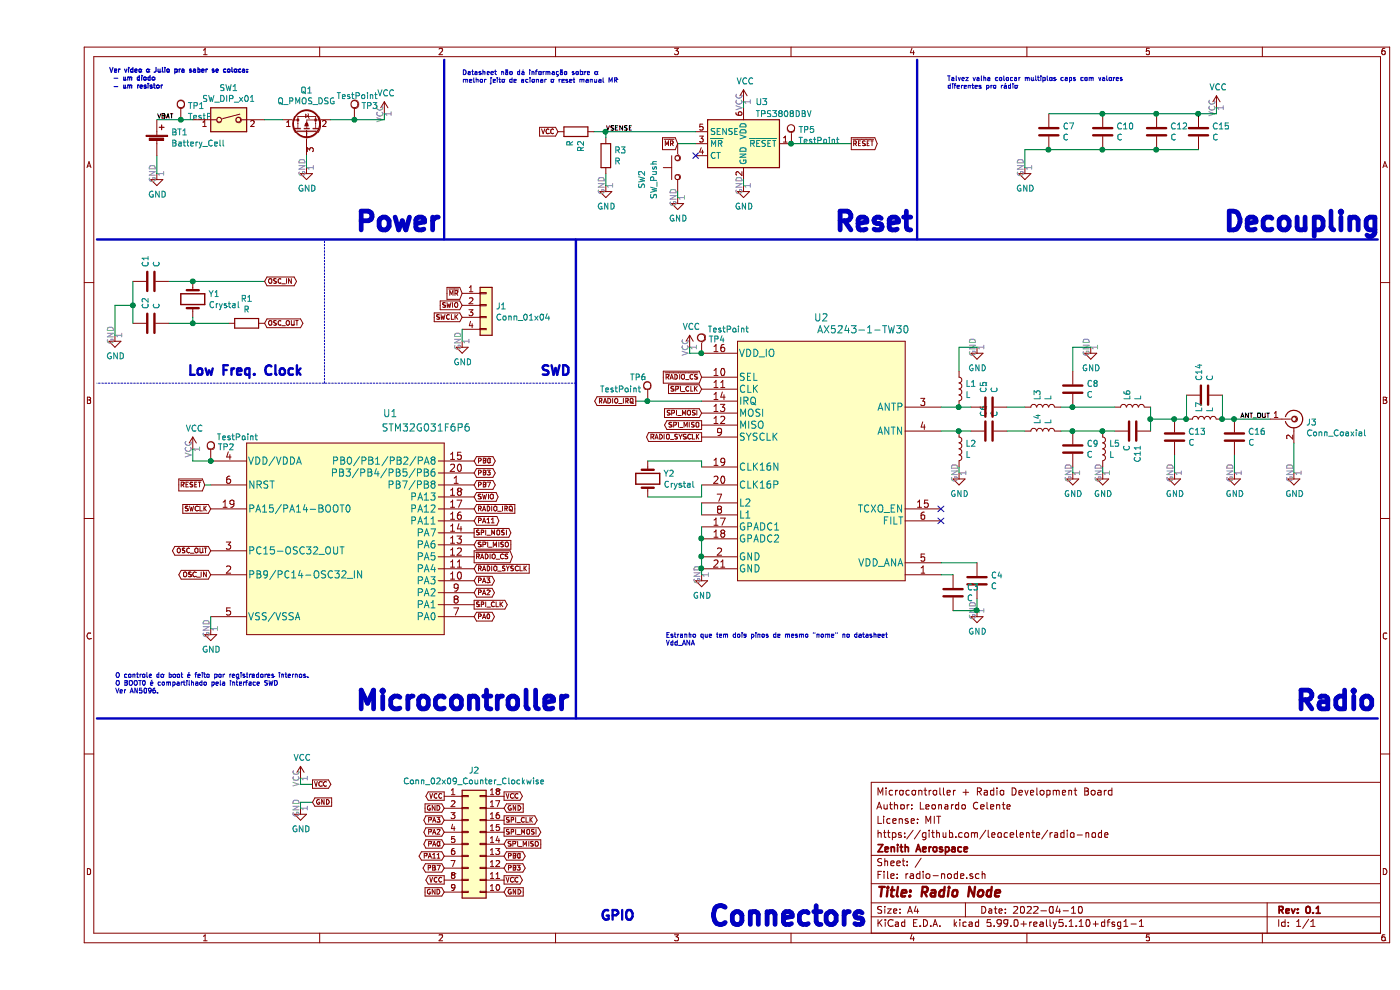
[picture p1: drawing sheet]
EESchema Schematic File Version 4
EELAYER 30 0
EELAYER END
$Descr A4 11693 8268
encoding utf-8
Sheet 1 1
Title "Radio Node"
Date "2022-04-10"
Rev "0.1"
Comp "Zenith Aerospace"
Comment1 "https://github.com/leocelente/radio-node"
Comment2 "License: MIT "
Comment3 "Author: Leonardo Celente"
Comment4 "Microcontroller + Radio Development Board"
$EndDescr
$Comp
L Device:Battery_Cell BT1
U 1 1
P 1000 1200
F 0 "BT1" H 1118 1296 50  0000 L CNN
F 1 "Battery_Cell" H 1118 1205 50  0000 L CNN
F 2 "" V 1000 1260 50  0001 C CNN
F 3 "~" V 1000 1260 50  0001 C CNN
	1    1000 1200
	1    0    0    -1  
$EndComp
$Comp
L Device:Crystal Y1
U 1 1
P 1300 2500
F 0 "Y1" V 1254 2631 50  0000 L CNN
F 1 "Crystal" V 1345 2631 50  0000 L CNN
F 2 "" H 1300 2500 50  0001 C CNN
F 3 "~" H 1300 2500 50  0001 C CNN
	1    1300 2500
	0    1    1    0   
$EndComp
$Comp
L Device:C C12
U 1 1
P 9350 1100
F 0 "C12" H 9465 1146 50  0000 L CNN
F 1 "C" H 9465 1055 50  0000 L CNN
F 2 "" H 9388 950 50  0001 C CNN
F 3 "~" H 9350 1100 50  0001 C CNN
	1    9350 1100
	1    0    0    -1  
$EndComp
$Comp
L Device:C C3
U 1 1
P 7650 4950
F 0 "C3" H 7765 4996 50  0000 L CNN
F 1 "C" H 7765 4905 50  0000 L CNN
F 2 "" H 7688 4800 50  0001 C CNN
F 3 "~" H 7650 4950 50  0001 C CNN
	1    7650 4950
	1    0    0    -1  
$EndComp
$Comp
L Device:C C7
U 1 1
P 8450 1100
F 0 "C7" H 8565 1146 50  0000 L CNN
F 1 "C" H 8565 1055 50  0000 L CNN
F 2 "" H 8488 950 50  0001 C CNN
F 3 "~" H 8450 1100 50  0001 C CNN
	1    8450 1100
	1    0    0    -1  
$EndComp
$Comp
L Device:Crystal Y2
U 1 1
P 5100 4000
F 0 "Y2" V 5054 4131 50  0000 L CNN
F 1 "Crystal" V 5145 4131 50  0000 L CNN
F 2 "" H 5100 4000 50  0001 C CNN
F 3 "~" H 5100 4000 50  0001 C CNN
	1    5100 4000
	0    1    1    0   
$EndComp
$Comp
L Device:C C10
U 1 1
P 8900 1100
F 0 "C10" H 9015 1146 50  0000 L CNN
F 1 "C" H 9015 1055 50  0000 L CNN
F 2 "" H 8938 950 50  0001 C CNN
F 3 "~" H 8900 1100 50  0001 C CNN
	1    8900 1100
	1    0    0    -1  
$EndComp
$Comp
L Device:C C16
U 1 1
P 10000 3650
F 0 "C16" H 10115 3696 50  0000 L CNN
F 1 "C" H 10115 3605 50  0000 L CNN
F 2 "" H 10038 3500 50  0001 C CNN
F 3 "~" H 10000 3650 50  0001 C CNN
	1    10000 3650
	1    0    0    -1  
$EndComp
$Comp
L Device:C C14
U 1 1
P 9750 3300
F 0 "C14" H 9865 3346 50  0000 L CNN
F 1 "C" H 9865 3255 50  0000 L CNN
F 2 "" H 9788 3150 50  0001 C CNN
F 3 "~" H 9750 3300 50  0001 C CNN
	1    9750 3300
	0    -1   -1   0   
$EndComp
$Comp
L Device:C C11
U 1 1
P 9150 3600
F 0 "C11" H 9265 3646 50  0000 L CNN
F 1 "C" H 9265 3555 50  0000 L CNN
F 2 "" H 9188 3450 50  0001 C CNN
F 3 "~" H 9150 3600 50  0001 C CNN
	1    9150 3600
	0    1    1    0   
$EndComp
$Comp
L Device:C C13
U 1 1
P 9500 3650
F 0 "C13" H 9615 3696 50  0000 L CNN
F 1 "C" H 9615 3605 50  0000 L CNN
F 2 "" H 9538 3500 50  0001 C CNN
F 3 "~" H 9500 3650 50  0001 C CNN
	1    9500 3650
	1    0    0    -1  
$EndComp
$Comp
L Device:C C9
U 1 1
P 8650 3750
F 0 "C9" H 8765 3796 50  0000 L CNN
F 1 "C" H 8765 3705 50  0000 L CNN
F 2 "" H 8688 3600 50  0001 C CNN
F 3 "~" H 8650 3750 50  0001 C CNN
	1    8650 3750
	1    0    0    -1  
$EndComp
$Comp
L Device:C C8
U 1 1
P 8650 3250
F 0 "C8" H 8765 3296 50  0000 L CNN
F 1 "C" H 8765 3205 50  0000 L CNN
F 2 "" H 8688 3100 50  0001 C CNN
F 3 "~" H 8650 3250 50  0001 C CNN
	1    8650 3250
	1    0    0    -1  
$EndComp
$Comp
L Device:C C6
U 1 1
P 7950 3600
F 0 "C6" H 8065 3646 50  0000 L CNN
F 1 "C" H 8065 3555 50  0000 L CNN
F 2 "" H 7988 3450 50  0001 C CNN
F 3 "~" H 7950 3600 50  0001 C CNN
	1    7950 3600
	0    -1   -1   0   
$EndComp
$Comp
L Device:C C5
U 1 1
P 7950 3400
F 0 "C5" H 8065 3446 50  0000 L CNN
F 1 "C" H 8065 3355 50  0000 L CNN
F 2 "" H 7988 3250 50  0001 C CNN
F 3 "~" H 7950 3400 50  0001 C CNN
	1    7950 3400
	0    -1   -1   0   
$EndComp
$Comp
L Device:L L5
U 1 1
P 8900 3750
F 0 "L5" H 8953 3796 50  0000 L CNN
F 1 "L" H 8953 3705 50  0000 L CNN
F 2 "" H 8900 3750 50  0001 C CNN
F 3 "~" H 8900 3750 50  0001 C CNN
	1    8900 3750
	1    0    0    -1  
$EndComp
$Comp
L Device:L L1
U 1 1
P 7700 3250
F 0 "L1" H 7753 3296 50  0000 L CNN
F 1 "L" H 7753 3205 50  0000 L CNN
F 2 "" H 7700 3250 50  0001 C CNN
F 3 "~" H 7700 3250 50  0001 C CNN
	1    7700 3250
	1    0    0    -1  
$EndComp
$Comp
L Device:L L6
U 1 1
P 9150 3400
F 0 "L6" H 9203 3446 50  0000 L CNN
F 1 "L" H 9203 3355 50  0000 L CNN
F 2 "" H 9150 3400 50  0001 C CNN
F 3 "~" H 9150 3400 50  0001 C CNN
	1    9150 3400
	0    -1   -1   0   
$EndComp
$Comp
L Device:L L2
U 1 1
P 7700 3750
F 0 "L2" H 7753 3796 50  0000 L CNN
F 1 "L" H 7753 3705 50  0000 L CNN
F 2 "" H 7700 3750 50  0001 C CNN
F 3 "~" H 7700 3750 50  0001 C CNN
	1    7700 3750
	1    0    0    -1  
$EndComp
$Comp
L Device:L L3
U 1 1
P 8400 3400
F 0 "L3" H 8453 3446 50  0000 L CNN
F 1 "L" H 8453 3355 50  0000 L CNN
F 2 "" H 8400 3400 50  0001 C CNN
F 3 "~" H 8400 3400 50  0001 C CNN
	1    8400 3400
	0    -1   -1   0   
$EndComp
$Comp
L Device:L L7
U 1 1
P 9750 3500
F 0 "L7" H 9803 3546 50  0000 L CNN
F 1 "L" H 9803 3455 50  0000 L CNN
F 2 "" H 9750 3500 50  0001 C CNN
F 3 "~" H 9750 3500 50  0001 C CNN
	1    9750 3500
	0    -1   -1   0   
$EndComp
$Comp
L Device:L L4
U 1 1
P 8400 3600
F 0 "L4" H 8453 3646 50  0000 L CNN
F 1 "L" H 8453 3555 50  0000 L CNN
F 2 "" H 8400 3600 50  0001 C CNN
F 3 "~" H 8400 3600 50  0001 C CNN
	1    8400 3600
	0    -1   -1   0   
$EndComp
$Comp
L Device:Q_PMOS_DSG Q1
U 1 1
P 2250 1100
F 0 "Q1" V 2592 1100 50  0000 C CNN
F 1 "Q_PMOS_DSG" V 2501 1100 50  0000 C CNN
F 2 "" H 2450 1200 50  0001 C CNN
F 3 "~" H 2250 1100 50  0001 C CNN
	1    2250 1100
	0    -1   -1   0   
$EndComp
$Comp
L power:GND #PWR04
U 1 1
P 1450 5250
F 0 "#PWR04" H 1450 5000 50  0001 C CNN
F 1 "GND" H 1455 5077 50  0000 C CNN
F 2 "" H 1450 5250 50  0001 C CNN
F 3 "" H 1450 5250 50  0001 C CNN
	1    1450 5250
	1    0    0    -1  
$EndComp
$Comp
L power:GND #PWR02
U 1 1
P 1000 1450
F 0 "#PWR02" H 1000 1200 50  0001 C CNN
F 1 "GND" H 1005 1277 50  0000 C CNN
F 2 "" H 1000 1450 50  0001 C CNN
F 3 "" H 1000 1450 50  0001 C CNN
	1    1000 1450
	1    0    0    -1  
$EndComp
$Comp
L power:VCC #PWR03
U 1 1
P 1300 3750
F 0 "#PWR03" H 1300 3600 50  0001 C CNN
F 1 "VCC" H 1315 3923 50  0000 C CNN
F 2 "" H 1300 3750 50  0001 C CNN
F 3 "" H 1300 3750 50  0001 C CNN
	1    1300 3750
	1    0    0    -1  
$EndComp
$Comp
L Device:C C2
U 1 1
P 950 2700
F 0 "C2" H 1065 2746 50  0000 L CNN
F 1 "C" H 1065 2655 50  0000 L CNN
F 2 "" H 988 2550 50  0001 C CNN
F 3 "~" H 950 2700 50  0001 C CNN
	1    950  2700
	0    -1   -1   0   
$EndComp
$Comp
L Device:C C1
U 1 1
P 950 2350
F 0 "C1" H 1065 2396 50  0000 L CNN
F 1 "C" H 1065 2305 50  0000 L CNN
F 2 "" H 988 2200 50  0001 C CNN
F 3 "~" H 950 2350 50  0001 C CNN
	1    950  2350
	0    -1   -1   0   
$EndComp
$Comp
L Switch:SW_Push SW2
U 1 1
P 5350 1400
F 0 "SW2" H 5250 1700 50  0000 C CNN
F 1 "SW_Push" H 5250 1600 50  0000 C CNN
F 2 "" H 5350 1600 50  0001 C CNN
F 3 "~" H 5350 1600 50  0001 C CNN
	1    5350 1400
	0    -1   -1   0   
$EndComp
$Comp
L Switch:SW_DIP_x01 SW1
U 1 1
P 1600 1000
F 0 "SW1" H 1600 1267 50  0000 C CNN
F 1 "SW_DIP_x01" H 1600 1176 50  0000 C CNN
F 2 "" H 1600 1000 50  0001 C CNN
F 3 "~" H 1600 1000 50  0001 C CNN
	1    1600 1000
	1    0    0    -1  
$EndComp
$Comp
L Connector_Generic:Conn_01x04 J1
U 1 1
P 3750 2550
F 0 "J1" H 3830 2542 50  0000 L CNN
F 1 "Conn_01x04" H 3830 2451 50  0000 L CNN
F 2 "" H 3750 2550 50  0001 C CNN
F 3 "~" H 3750 2550 50  0001 C CNN
	1    3750 2550
	1    0    0    -1  
$EndComp
$Comp
L Connector:Conn_Coaxial J3
U 1 1
P 10500 3500
F 0 "J3" H 10600 3475 50  0000 L CNN
F 1 "Conn_Coaxial" H 10600 3384 50  0000 L CNN
F 2 "" H 10500 3500 50  0001 C CNN
F 3 " ~" H 10500 3500 50  0001 C CNN
	1    10500 3500
	1    0    0    -1  
$EndComp
$Comp
L power:VCC #PWR09
U 1 1
P 5450 2900
F 0 "#PWR09" H 5450 2750 50  0001 C CNN
F 1 "VCC" H 5465 3073 50  0000 C CNN
F 2 "" H 5450 2900 50  0001 C CNN
F 3 "" H 5450 2900 50  0001 C CNN
	1    5450 2900
	1    0    0    -1  
$EndComp
$Comp
L power:GND #PWR05
U 1 1
P 2250 1400
F 0 "#PWR05" H 2250 1150 50  0001 C CNN
F 1 "GND" H 2255 1227 50  0000 C CNN
F 2 "" H 2250 1400 50  0001 C CNN
F 3 "" H 2250 1400 50  0001 C CNN
	1    2250 1400
	1    0    0    -1  
$EndComp
$Comp
L power:GND #PWR023
U 1 1
P 10500 3950
F 0 "#PWR023" H 10500 3700 50  0001 C CNN
F 1 "GND" H 10505 3777 50  0000 C CNN
F 2 "" H 10500 3950 50  0001 C CNN
F 3 "" H 10500 3950 50  0001 C CNN
	1    10500 3950
	1    0    0    -1  
$EndComp
$Comp
L Power_Supervisor:TPS3808DBV U3
U 1 1
P 5900 1200
F 0 "U3" H 6000 1550 50  0000 L CNN
F 1 "TPS3808DBV" H 6000 1450 50  0000 L CNN
F 2 "Package_TO_SOT_SMD:SOT-23-6" H 5800 1200 50  0001 C CNN
F 3 "http://www.ti.com/lit/ds/symlink/tps3808.pdf" H 5800 1200 50  0001 C CNN
	1    5900 1200
	1    0    0    -1  
$EndComp
$Comp
L Device:R R2
U 1 1
P 4500 1100
F 0 "R2" H 4570 1146 50  0000 L CNN
F 1 "R" H 4570 1055 50  0000 L CNN
F 2 "" V 4430 1100 50  0001 C CNN
F 3 "~" H 4500 1100 50  0001 C CNN
	1    4500 1100
	0    1    1    0   
$EndComp
$Comp
L Device:R R3
U 1 1
P 4750 1300
F 0 "R3" H 4820 1346 50  0000 L CNN
F 1 "R" H 4820 1255 50  0000 L CNN
F 2 "" V 4680 1300 50  0001 C CNN
F 3 "~" H 4750 1300 50  0001 C CNN
	1    4750 1300
	1    0    0    -1  
$EndComp
$Comp
L power:VCC #PWR06
U 1 1
P 2900 950
F 0 "#PWR06" H 2900 800 50  0001 C CNN
F 1 "VCC" H 2915 1123 50  0000 C CNN
F 2 "" H 2900 950 50  0001 C CNN
F 3 "" H 2900 950 50  0001 C CNN
	1    2900 950 
	1    0    0    -1  
$EndComp
$Comp
L power:GND #PWR012
U 1 1
P 5900 1550
F 0 "#PWR012" H 5900 1300 50  0001 C CNN
F 1 "GND" H 5905 1377 50  0000 C CNN
F 2 "" H 5900 1550 50  0001 C CNN
F 3 "" H 5900 1550 50  0001 C CNN
	1    5900 1550
	1    0    0    -1  
$EndComp
$Comp
L power:VCC #PWR011
U 1 1
P 5900 850
F 0 "#PWR011" H 5900 700 50  0001 C CNN
F 1 "VCC" H 5915 1023 50  0000 C CNN
F 2 "" H 5900 850 50  0001 C CNN
F 3 "" H 5900 850 50  0001 C CNN
	1    5900 850 
	1    0    0    -1  
$EndComp
$Comp
L 2022-04-10_02-28-42:STM32G031F6P6 U1
U 1 1
P 1450 3850
F 0 "U1" H 2950 4250 60  0000 C CNN
F 1 "STM32G031F6P6" H 3250 4131 60  0000 C CNN
F 2 "TSSOP20" H 3250 4090 60  0001 C CNN
F 3 "" H 1450 3850 60  0000 C CNN
	1    1450 3850
	1    0    0    -1  
$EndComp
$Comp
L power:VCC #PWR021
U 1 1
P 9850 900
F 0 "#PWR021" H 9850 750 50  0001 C CNN
F 1 "VCC" H 9865 1073 50  0000 C CNN
F 2 "" H 9850 900 50  0001 C CNN
F 3 "" H 9850 900 50  0001 C CNN
	1    9850 900 
	1    0    0    -1  
$EndComp
$Comp
L power:GND #PWR016
U 1 1
P 8250 1400
F 0 "#PWR016" H 8250 1150 50  0001 C CNN
F 1 "GND" H 8255 1227 50  0000 C CNN
F 2 "" H 8250 1400 50  0001 C CNN
F 3 "" H 8250 1400 50  0001 C CNN
	1    8250 1400
	1    0    0    -1  
$EndComp
Wire Notes Line width 20 style solid
	500  2000 11200 2000
Wire Notes Line width 20 style solid
	3400 2000 3400 500 
Wire Notes Line width 20 style solid
	7350 2000 7350 500 
Wire Notes Line width 20 style solid
	11200 6000 500  6000
Wire Notes Line width 20 style solid
	4500 2000 4500 6000
$Comp
L Device:R R1
U 1 1
P 1750 2700
F 0 "R1" V 1543 2700 50  0000 C CNN
F 1 "R" V 1634 2700 50  0000 C CNN
F 2 "" V 1680 2700 50  0001 C CNN
F 3 "~" H 1750 2700 50  0001 C CNN
	1    1750 2700
	0    1    1    0   
$EndComp
$Comp
L power:GND #PWR010
U 1 1
P 5550 4800
F 0 "#PWR010" H 5550 4550 50  0001 C CNN
F 1 "GND" H 5555 4627 50  0000 C CNN
F 2 "" H 5550 4800 50  0001 C CNN
F 3 "" H 5550 4800 50  0001 C CNN
	1    5550 4800
	1    0    0    -1  
$EndComp
Wire Wire Line
	1000 1000 1200 1000
Wire Wire Line
	1000 1300 1000 1450
Wire Wire Line
	1900 1000 2050 1000
Wire Wire Line
	2250 1300 2250 1400
Wire Wire Line
	2450 1000 2650 1000
Wire Wire Line
	2900 1000 2900 950 
Wire Wire Line
	4650 1100 4750 1100
Wire Wire Line
	4750 1150 4750 1100
$Comp
L power:GND #PWR08
U 1 1
P 5350 1650
F 0 "#PWR08" H 5350 1400 50  0001 C CNN
F 1 "GND" H 5355 1477 50  0000 C CNN
F 2 "" H 5350 1650 50  0001 C CNN
F 3 "" H 5350 1650 50  0001 C CNN
	1    5350 1650
	1    0    0    -1  
$EndComp
$Comp
L power:GND #PWR07
U 1 1
P 4750 1550
F 0 "#PWR07" H 4750 1300 50  0001 C CNN
F 1 "GND" H 4755 1377 50  0000 C CNN
F 2 "" H 4750 1550 50  0001 C CNN
F 3 "" H 4750 1550 50  0001 C CNN
	1    4750 1550
	1    0    0    -1  
$EndComp
Wire Wire Line
	4750 1450 4750 1550
Wire Wire Line
	5350 1600 5350 1650
Wire Wire Line
	5900 1500 5900 1550
Wire Wire Line
	5900 900  5900 850 
Wire Wire Line
	8250 1400 8250 1250
Wire Wire Line
	8250 1250 8450 1250
Connection ~ 8450 1250
Wire Wire Line
	8450 1250 8900 1250
Connection ~ 8900 1250
Wire Wire Line
	8900 1250 9350 1250
Wire Wire Line
	8450 950  8900 950 
Wire Wire Line
	9850 950  9850 900 
Connection ~ 8900 950 
Wire Wire Line
	8900 950  9350 950 
Connection ~ 9350 950 
Wire Wire Line
	9350 950  9700 950 
$Comp
L power:GND #PWR01
U 1 1
P 650 2800
F 0 "#PWR01" H 650 2550 50  0001 C CNN
F 1 "GND" H 655 2627 50  0000 C CNN
F 2 "" H 650 2800 50  0001 C CNN
F 3 "" H 650 2800 50  0001 C CNN
	1    650  2800
	1    0    0    -1  
$EndComp
Wire Wire Line
	800  2350 800  2550
Wire Wire Line
	650  2800 650  2550
Wire Wire Line
	650  2550 800  2550
Connection ~ 800  2550
Wire Wire Line
	800  2550 800  2700
Wire Wire Line
	1100 2350 1300 2350
Wire Wire Line
	1100 2700 1300 2700
Wire Wire Line
	1300 2650 1300 2700
Connection ~ 1300 2700
Wire Wire Line
	1300 2700 1600 2700
Wire Wire Line
	1300 2350 1900 2350
Connection ~ 1300 2350
$Comp
L power:GND #PWR015
U 1 1
P 7850 5100
F 0 "#PWR015" H 7850 4850 50  0001 C CNN
F 1 "GND" H 7855 4927 50  0000 C CNN
F 2 "" H 7850 5100 50  0001 C CNN
F 3 "" H 7850 5100 50  0001 C CNN
	1    7850 5100
	1    0    0    -1  
$EndComp
$Comp
L Device:C C4
U 1 1
P 7850 4850
F 0 "C4" H 7965 4896 50  0000 L CNN
F 1 "C" H 7965 4805 50  0000 L CNN
F 2 "" H 7888 4700 50  0001 C CNN
F 3 "~" H 7850 4850 50  0001 C CNN
	1    7850 4850
	1    0    0    -1  
$EndComp
Wire Wire Line
	7650 5100 7850 5100
Connection ~ 7850 5100
Wire Wire Line
	7850 5000 7850 5100
$Comp
L 2022-04-10_03-43-07:AX5243-1-TW30 U2
U 1 1
P 5550 3650
F 0 "U2" H 6550 4650 60  0000 C CNN
F 1 "AX5243-1-TW30" H 6900 4550 60  0000 C CNN
F 2 "QFN_43-1-TW30_ONS" H 6550 4090 60  0001 C CNN
F 3 "" H 7300 3650 60  0000 C CNN
	1    5550 3650
	1    0    0    -1  
$EndComp
Wire Wire Line
	5550 4650 5550 4750
Connection ~ 5550 4750
Wire Wire Line
	5550 4750 5550 4800
Wire Wire Line
	5100 4150 5550 4150
Wire Wire Line
	5550 4150 5550 4050
Wire Wire Line
	5550 3850 5550 3900
Wire Wire Line
	5100 3850 5550 3850
Wire Wire Line
	7550 4800 7650 4800
Wire Wire Line
	7550 4700 7850 4700
NoConn ~ 7550 4350
NoConn ~ 7550 4250
Wire Wire Line
	5350 1200 5500 1200
NoConn ~ 5500 1300
Wire Wire Line
	4750 1100 5500 1100
Connection ~ 4750 1100
Wire Wire Line
	1450 5150 1450 5250
Wire Wire Line
	7550 3400 7700 3400
Wire Wire Line
	7700 3400 7800 3400
Connection ~ 7700 3400
Wire Wire Line
	8100 3400 8250 3400
Wire Wire Line
	8550 3400 8650 3400
Wire Wire Line
	8650 3400 9000 3400
Connection ~ 8650 3400
Wire Wire Line
	9300 3400 9300 3500
Wire Wire Line
	9000 3600 8900 3600
Wire Wire Line
	8900 3600 8650 3600
Connection ~ 8900 3600
Wire Wire Line
	8650 3600 8550 3600
Connection ~ 8650 3600
Wire Wire Line
	8250 3600 8100 3600
Wire Wire Line
	7800 3600 7700 3600
Wire Wire Line
	7700 3600 7550 3600
Connection ~ 7700 3600
Wire Wire Line
	9300 3500 9500 3500
Connection ~ 9300 3500
Wire Wire Line
	9300 3500 9300 3600
Wire Wire Line
	9500 3500 9600 3500
Connection ~ 9500 3500
Wire Wire Line
	9600 3500 9600 3300
Connection ~ 9600 3500
Wire Wire Line
	9900 3300 9900 3500
Wire Wire Line
	9900 3500 10000 3500
Connection ~ 9900 3500
Wire Wire Line
	10000 3500 10300 3500
Connection ~ 10000 3500
$Comp
L power:GND #PWR013
U 1 1
P 7700 3950
F 0 "#PWR013" H 7700 3700 50  0001 C CNN
F 1 "GND" H 7705 3777 50  0000 C CNN
F 2 "" H 7700 3950 50  0001 C CNN
F 3 "" H 7700 3950 50  0001 C CNN
	1    7700 3950
	1    0    0    -1  
$EndComp
$Comp
L power:GND #PWR017
U 1 1
P 8650 3950
F 0 "#PWR017" H 8650 3700 50  0001 C CNN
F 1 "GND" H 8655 3777 50  0000 C CNN
F 2 "" H 8650 3950 50  0001 C CNN
F 3 "" H 8650 3950 50  0001 C CNN
	1    8650 3950
	1    0    0    -1  
$EndComp
$Comp
L power:GND #PWR019
U 1 1
P 8900 3950
F 0 "#PWR019" H 8900 3700 50  0001 C CNN
F 1 "GND" H 8905 3777 50  0000 C CNN
F 2 "" H 8900 3950 50  0001 C CNN
F 3 "" H 8900 3950 50  0001 C CNN
	1    8900 3950
	1    0    0    -1  
$EndComp
$Comp
L power:GND #PWR020
U 1 1
P 9500 3950
F 0 "#PWR020" H 9500 3700 50  0001 C CNN
F 1 "GND" H 9505 3777 50  0000 C CNN
F 2 "" H 9500 3950 50  0001 C CNN
F 3 "" H 9500 3950 50  0001 C CNN
	1    9500 3950
	1    0    0    -1  
$EndComp
$Comp
L power:GND #PWR022
U 1 1
P 10000 3950
F 0 "#PWR022" H 10000 3700 50  0001 C CNN
F 1 "GND" H 10005 3777 50  0000 C CNN
F 2 "" H 10000 3950 50  0001 C CNN
F 3 "" H 10000 3950 50  0001 C CNN
	1    10000 3950
	1    0    0    -1  
$EndComp
$Comp
L power:GND #PWR014
U 1 1
P 7850 2900
F 0 "#PWR014" H 7850 2650 50  0001 C CNN
F 1 "GND" H 7855 2727 50  0000 C CNN
F 2 "" H 7850 2900 50  0001 C CNN
F 3 "" H 7850 2900 50  0001 C CNN
	1    7850 2900
	1    0    0    -1  
$EndComp
$Comp
L power:GND #PWR018
U 1 1
P 8800 2900
F 0 "#PWR018" H 8800 2650 50  0001 C CNN
F 1 "GND" H 8805 2727 50  0000 C CNN
F 2 "" H 8800 2900 50  0001 C CNN
F 3 "" H 8800 2900 50  0001 C CNN
	1    8800 2900
	1    0    0    -1  
$EndComp
Wire Wire Line
	7700 3100 7700 2900
Wire Wire Line
	7700 2900 7850 2900
Wire Wire Line
	8650 3100 8650 2900
Wire Wire Line
	8650 2900 8800 2900
Wire Wire Line
	7700 3900 7700 3950
Wire Wire Line
	8650 3900 8650 3950
Wire Wire Line
	8900 3900 8900 3950
Wire Wire Line
	9500 3800 9500 3950
Wire Wire Line
	10000 3800 10000 3950
Wire Wire Line
	10500 3700 10500 3950
Text Notes 9900 1950 0    157  ~ 31
Decoupling
Text Notes 10500 5950 0    157  ~ 31
Radio
Text Notes 2650 5950 0    157  ~ 31
Microcontroller
Text Notes 5600 7750 0    157  ~ 31
Connectors
Text Notes 2650 1950 0    157  ~ 31
Power
Text Notes 4200 3150 0    79   ~ 16
SWD
Text Notes 4700 7700 0    79   ~ 16
GPIO
Text Notes 1250 3150 0    79   ~ 16
Low Freq. Clock
Wire Wire Line
	5550 4400 5550 4500
Wire Wire Line
	5550 4500 5550 4650
Connection ~ 5550 4500
Connection ~ 5550 4650
Wire Wire Line
	5550 4200 5550 4300
$Comp
L Device:C C15
U 1 1
P 9700 1100
F 0 "C15" H 9815 1146 50  0000 L CNN
F 1 "C" H 9815 1055 50  0000 L CNN
F 2 "" H 9738 950 50  0001 C CNN
F 3 "~" H 9700 1100 50  0001 C CNN
	1    9700 1100
	1    0    0    -1  
$EndComp
Connection ~ 9700 950 
Wire Wire Line
	9700 950  9850 950 
Wire Wire Line
	9350 1250 9700 1250
Connection ~ 9350 1250
Text Notes 600  750  0    39   ~ 8
Ver video o Julio pra saber se coloca:\n - um diodo\n - um resistor
Text Notes 3550 700  0    39   ~ 0
Datasheet não dá informação sobre o \nmelhor jeito de acionar o reset manual MR
Text Notes 5250 5400 0    39   ~ 0
Estranho que tem dois pinos de mesmo "nome" no datasheet \nVdd_ANA
Text Notes 7600 750  0    39   ~ 0
Talvez valha colocar multiplos caps com valores \ndiferentes pro rádio
$Comp
L Connector:TestPoint TP3
U 1 1
P 2650 1000
F 0 "TP3" H 2708 1118 50  0000 L CNN
F 1 "TestPoint" H 2500 1200 50  0000 L CNN
F 2 "" H 2850 1000 50  0001 C CNN
F 3 "~" H 2850 1000 50  0001 C CNN
	1    2650 1000
	1    0    0    -1  
$EndComp
Connection ~ 2650 1000
Wire Wire Line
	2650 1000 2900 1000
$Comp
L Connector:TestPoint TP1
U 1 1
P 1200 1000
F 0 "TP1" H 1258 1118 50  0000 L CNN
F 1 "TestPoint" H 1258 1027 50  0000 L CNN
F 2 "" H 1400 1000 50  0001 C CNN
F 3 "~" H 1400 1000 50  0001 C CNN
	1    1200 1000
	1    0    0    -1  
$EndComp
Connection ~ 1200 1000
Wire Wire Line
	1200 1000 1300 1000
$Comp
L Connector:TestPoint TP5
U 1 1
P 6300 1200
F 0 "TP5" H 6358 1318 50  0000 L CNN
F 1 "TestPoint" H 6358 1227 50  0000 L CNN
F 2 "" H 6500 1200 50  0001 C CNN
F 3 "~" H 6500 1200 50  0001 C CNN
	1    6300 1200
	1    0    0    -1  
$EndComp
Wire Wire Line
	5450 2950 5450 2900
Wire Wire Line
	5450 2950 5550 2950
$Comp
L Connector:TestPoint TP4
U 1 1
P 5550 2950
F 0 "TP4" H 5608 3068 50  0000 L CNN
F 1 "TestPoint" H 5600 3150 50  0000 L CNN
F 2 "" H 5750 2950 50  0001 C CNN
F 3 "~" H 5750 2950 50  0001 C CNN
	1    5550 2950
	1    0    0    -1  
$EndComp
Connection ~ 5550 2950
Wire Wire Line
	1450 3850 1300 3850
Wire Wire Line
	1300 3850 1300 3750
$Comp
L Connector:TestPoint TP2
U 1 1
P 1450 3850
F 0 "TP2" H 1508 3968 50  0000 L CNN
F 1 "TestPoint" H 1500 4050 50  0000 L CNN
F 2 "" H 1650 3850 50  0001 C CNN
F 3 "~" H 1650 3850 50  0001 C CNN
	1    1450 3850
	1    0    0    -1  
$EndComp
Connection ~ 1450 3850
Wire Wire Line
	6300 1200 6800 1200
Connection ~ 6300 1200
Text Notes 6650 1950 0    157  ~ 31
Reset
Text Label 1000 1000 0    39   ~ 0
VBAT
Text Label 4750 1100 0    39   ~ 0
VSENSE
Text Label 10050 3500 0    39   ~ 0
ANT_OUT
Text GLabel 6800 1200 2    39   Output ~ 0
~RESET
Text GLabel 4350 1100 0    39   Input ~ 0
VCC
Wire Wire Line
	1450 4050 1400 4050
Text GLabel 1400 4050 0    39   Input ~ 0
~RESET
Text GLabel 1900 2350 2    39   BiDi ~ 0
OSC_IN
Text GLabel 1900 2700 2    39   BiDi ~ 0
OSC_OUT
Text GLabel 1450 4600 0    39   BiDi ~ 0
OSC_OUT
Text GLabel 1450 4800 0    39   BiDi ~ 0
OSC_IN
Wire Notes Line
	4500 3200 500  3200
Wire Notes Line
	2400 3200 2400 2000
Text Notes 650  5800 0    39   ~ 0
O controle do boot é feito por registradores internos. \nO BOOT0 é compartilhado pela interface SWD\nVer AN5096.
$Comp
L power:GND #PWR026
U 1 1
P 3550 2850
F 0 "#PWR026" H 3550 2600 50  0001 C CNN
F 1 "GND" H 3555 2677 50  0000 C CNN
F 2 "" H 3550 2850 50  0001 C CNN
F 3 "" H 3550 2850 50  0001 C CNN
	1    3550 2850
	1    0    0    -1  
$EndComp
Wire Wire Line
	3550 2750 3550 2850
Text GLabel 3550 2650 0    39   Input ~ 0
SWCLK
Text GLabel 3550 2550 0    39   Input ~ 0
SWIO
Text GLabel 1450 4250 0    39   Input ~ 0
SWCLK
Text GLabel 3650 4150 2    39   BiDi ~ 0
SWIO
Text GLabel 3650 4250 2    39   Input ~ 0
RADIO_IRQ
Text GLabel 3650 4650 2    39   Output ~ 0
~RADIO_CS
Text GLabel 3650 5050 2    39   Output ~ 0
SPI_CLK
Text GLabel 3650 4450 2    39   Output ~ 0
SPI_MOSI
Text GLabel 3650 4550 2    39   Input ~ 0
SPI_MISO
Text GLabel 3550 2450 0    39   Input ~ 0
~MR
Text GLabel 5550 3250 0    39   Input ~ 0
SPI_CLK
Text GLabel 5550 3150 0    39   Input ~ 0
~RADIO_CS
Text GLabel 5000 3350 0    39   Output ~ 0
RADIO_IRQ
Text GLabel 5550 3450 0    39   Input ~ 0
SPI_MOSI
Text GLabel 5550 3550 0    39   Output ~ 0
SPI_MISO
Text GLabel 3650 4750 2    39   Input ~ 0
RADIO_SYSCLK
Text GLabel 5550 3650 0    39   Output ~ 0
RADIO_SYSCLK
Text GLabel 3650 3850 2    39   BiDi ~ 0
PB0
Text GLabel 3650 3950 2    39   BiDi ~ 0
PB3
Text GLabel 3650 4050 2    39   BiDi ~ 0
PB7
Text GLabel 3650 4350 2    39   BiDi ~ 0
PA11
Text GLabel 3650 4850 2    39   BiDi ~ 0
PA3
Text GLabel 3650 5150 2    39   BiDi ~ 0
PA0
$Comp
L power:GND #PWR025
U 1 1
P 2200 6750
F 0 "#PWR025" H 2200 6500 50  0001 C CNN
F 1 "GND" H 2205 6577 50  0000 C CNN
F 2 "" H 2200 6750 50  0001 C CNN
F 3 "" H 2200 6750 50  0001 C CNN
	1    2200 6750
	1    0    0    -1  
$EndComp
Wire Wire Line
	2200 6750 2200 6700
Wire Wire Line
	2200 6700 2300 6700
Text GLabel 2300 6700 2    39   Input ~ 0
GND
$Comp
L power:VCC #PWR024
U 1 1
P 2200 6500
F 0 "#PWR024" H 2200 6350 50  0001 C CNN
F 1 "VCC" H 2215 6673 50  0000 C CNN
F 2 "" H 2200 6500 50  0001 C CNN
F 3 "" H 2200 6500 50  0001 C CNN
	1    2200 6500
	1    0    0    -1  
$EndComp
Wire Wire Line
	2200 6500 2200 6550
Wire Wire Line
	2200 6550 2300 6550
Text GLabel 2300 6550 2    39   Output ~ 0
VCC
Text GLabel 3900 6650 2    39   Output ~ 0
VCC
Text GLabel 3400 6650 0    39   Output ~ 0
VCC
Text GLabel 3400 7350 0    39   Output ~ 0
VCC
Text GLabel 3900 7350 2    39   Output ~ 0
VCC
Text GLabel 3900 6750 2    39   Input ~ 0
GND
Text GLabel 3400 6750 0    39   Input ~ 0
GND
Text GLabel 3400 7450 0    39   Input ~ 0
GND
Text GLabel 3900 7450 2    39   Input ~ 0
GND
Text GLabel 3900 6850 2    39   Output ~ 0
SPI_CLK
Text GLabel 3900 6950 2    39   Output ~ 0
SPI_MOSI
Text GLabel 3900 7050 2    39   Input ~ 0
SPI_MISO
Text GLabel 3650 4950 2    39   BiDi ~ 0
PA2
Text GLabel 3400 6850 0    39   BiDi ~ 0
PA3
Text GLabel 3400 6950 0    39   BiDi ~ 0
PA2
Text GLabel 3900 7150 2    39   BiDi ~ 0
PB0
Text GLabel 3900 7250 2    39   BiDi ~ 0
PB3
Text GLabel 3400 7250 0    39   BiDi ~ 0
PB7
Text GLabel 3400 7050 0    39   BiDi ~ 0
PA0
Text GLabel 3400 7150 0    39   BiDi ~ 0
PA11
Wire Wire Line
	5550 3350 5100 3350
$Comp
L Connector:TestPoint TP6
U 1 1
P 5100 3350
F 0 "TP6" H 4950 3550 50  0000 L CNN
F 1 "TestPoint" H 4700 3450 50  0000 L CNN
F 2 "" H 5300 3350 50  0001 C CNN
F 3 "~" H 5300 3350 50  0001 C CNN
	1    5100 3350
	1    0    0    -1  
$EndComp
Connection ~ 5100 3350
Wire Wire Line
	5100 3350 5000 3350
$Comp
L Connector_Generic:Conn_02x09_Counter_Clockwise J2
U 1 1
P 3600 7050
F 0 "J2" H 3650 7667 50  0000 C CNN
F 1 "Conn_02x09_Counter_Clockwise" H 3650 7576 50  0000 C CNN
F 2 "" H 3600 7050 50  0001 C CNN
F 3 "~" H 3600 7050 50  0001 C CNN
	1    3600 7050
	1    0    0    -1  
$EndComp
Text GLabel 5350 1200 0    39   Input ~ 0
~MR
$EndSCHEMATC
